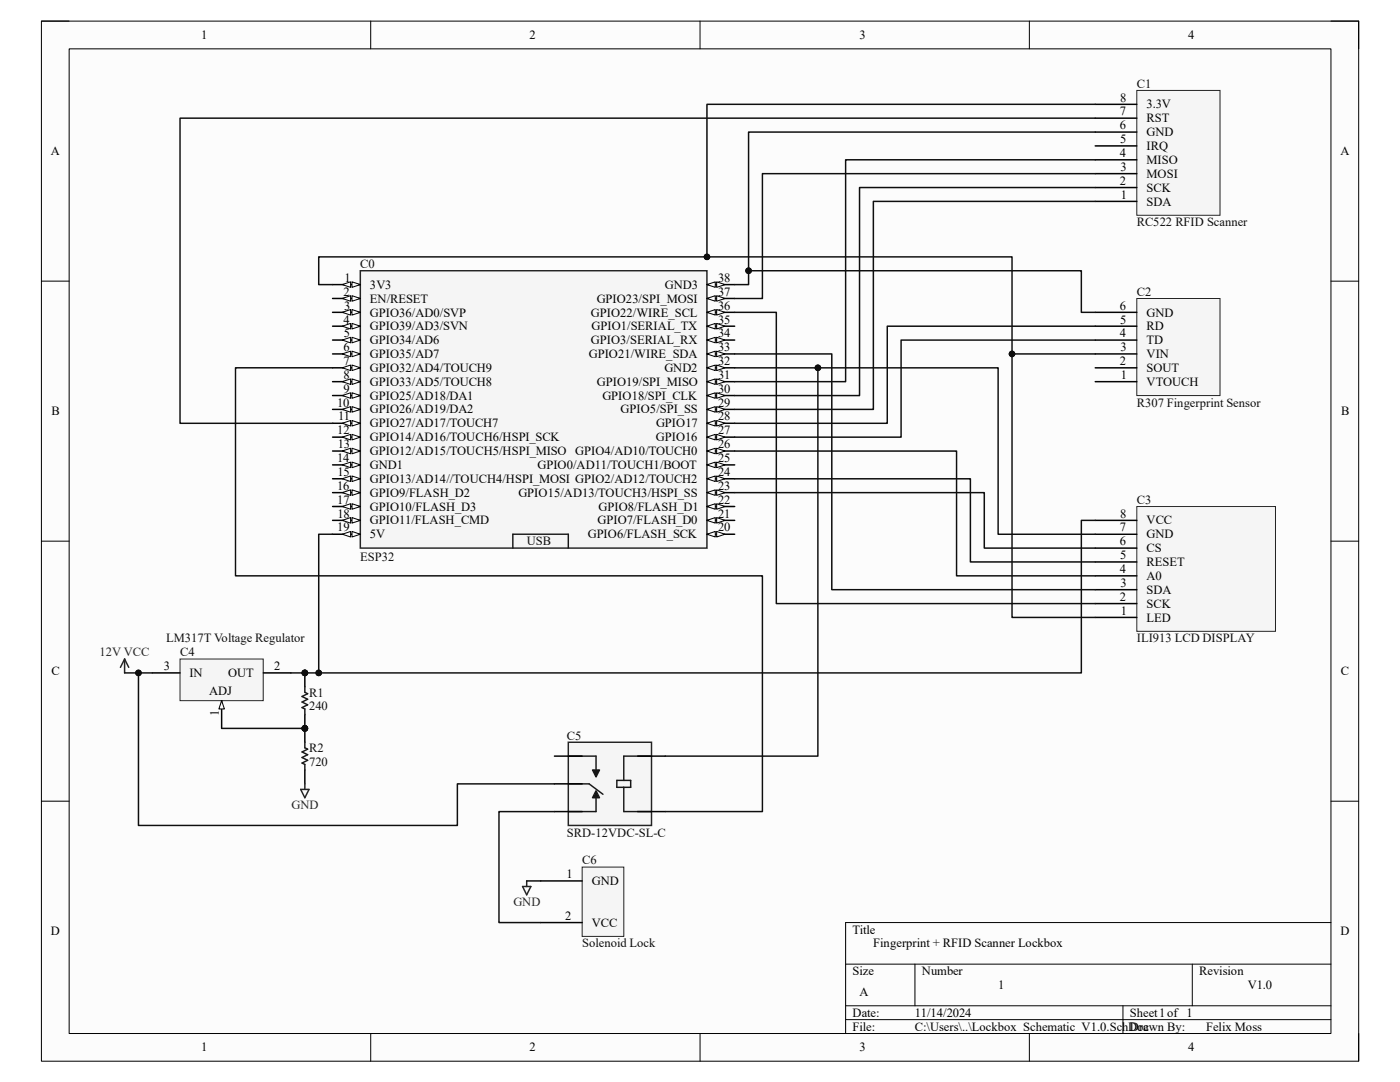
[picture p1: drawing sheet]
# Altium schematic sheet Lockbox_Schematic_V1.0.SchDoc
size A; SheetNumber: 1; SheetTotal: 1

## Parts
C0  ESP32  [ESP32-DEVKITC]
C1  RC522 RFID Scanner
C2  R307 Fingerprint Sensor
C3  ILI913 LCD DISPLAY
C4  LM317T Voltage Regulator  [TO-220]
C5  SRD-12VDC-SL-C  [RELAY_SRD-12VDC-SL-C]
C6  Solenoid Lock  (mechanical)
R1  value 240  (hidden comment: Resistor)
R2  value 720  (hidden comment: Resistor)

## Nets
12V VCC: C4.3(IN) C5.COM
GND: C6.1(GND) R2.1
NetC0_1: C0.1(3V3) C1.8(3.3V) C2.3(VIN) C3.1(LED)
NetC0_7: C0.7(GPIO32/AD4/TOUCH9) C5.COIL1
NetC0_11: C0.11(GPIO27/AD17/TOUCH7) C1.7(RST)
NetC0_19: C0.19(5V) C3.8(VCC) C4.2(OUT) R1.1
NetC0_23: C0.23(GPIO15/AD13/TOUCH3/HSPI_SS) C3.6(CS)
NetC0_24: C0.24(GPIO2/AD12/TOUCH2) C3.5(RESET)
NetC0_26: C0.26(GPIO4/AD10/TOUCH0) C3.4(A0)
NetC0_27: C0.27(GPIO16) C2.4(TD)
NetC0_28: C0.28(GPIO17) C2.5(RD)
NetC0_29: C0.29(GPIO5/SPI_SS) C1.1(SDA)
NetC0_30: C0.30(GPIO18/SPI_CLK) C1.2(SCK)
NetC0_31: C0.31(GPIO19/SPI_MISO) C1.4(MISO)
NetC0_32: C0.32(GND2) C3.7(GND) C5.COIL2
NetC0_33: C0.33(GPIO21/WIRE_SDA) C3.3(SDA)
NetC0_36: C0.36(GPIO22/WIRE_SCL) C3.2(SCK)
NetC0_37: C0.37(GPIO23/SPI_MOSI) C1.3(MOSI)
NetC0_38: C0.38(GND3) C1.6(GND) C2.6(GND)
NetC4_1: C4.1(ADJ) R1.2 R2.2
NetC5_NC: C5.NC C6.2(VCC)

Not connected (* = marked no-connect by the designer): C0 2(EN/RESET) 3(GPIO36/AD0/SVP) 4(GPIO39/AD3/SVN) 5(GPIO34/AD6) 6(GPIO35/AD7) 8(GPIO33/AD5/TOUCH8) 9(GPIO25/AD18/DA1) 10(GPIO26/AD19/DA2) 12(GPIO14/AD16/TOUCH6/HSPI_SCK) 13(GPIO12/AD15/TOUCH5/HSPI_MISO) 14(GND1) 15(GPIO13/AD14//TOUCH4/HSPI_MOSI) 16(GPIO9/FLASH_D2) 17(GPIO10/FLASH_D3) 18(GPIO11/FLASH_CMD) 20(GPIO6/FLASH_SCK) 21(GPIO7/FLASH_D0) 22(GPIO8/FLASH_D1) 25(GPIO0/AD11/TOUCH1/BOOT) 34(GPIO3/SERIAL_RX) 35(GPIO1/SERIAL_TX); C1 5(IRQ); C2 1(VTOUCH) 2(SOUT); C5 NO

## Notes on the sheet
- Fingerprint + RFID Scanner Lockbox
- 1
- V1.0
- Felix Moss
